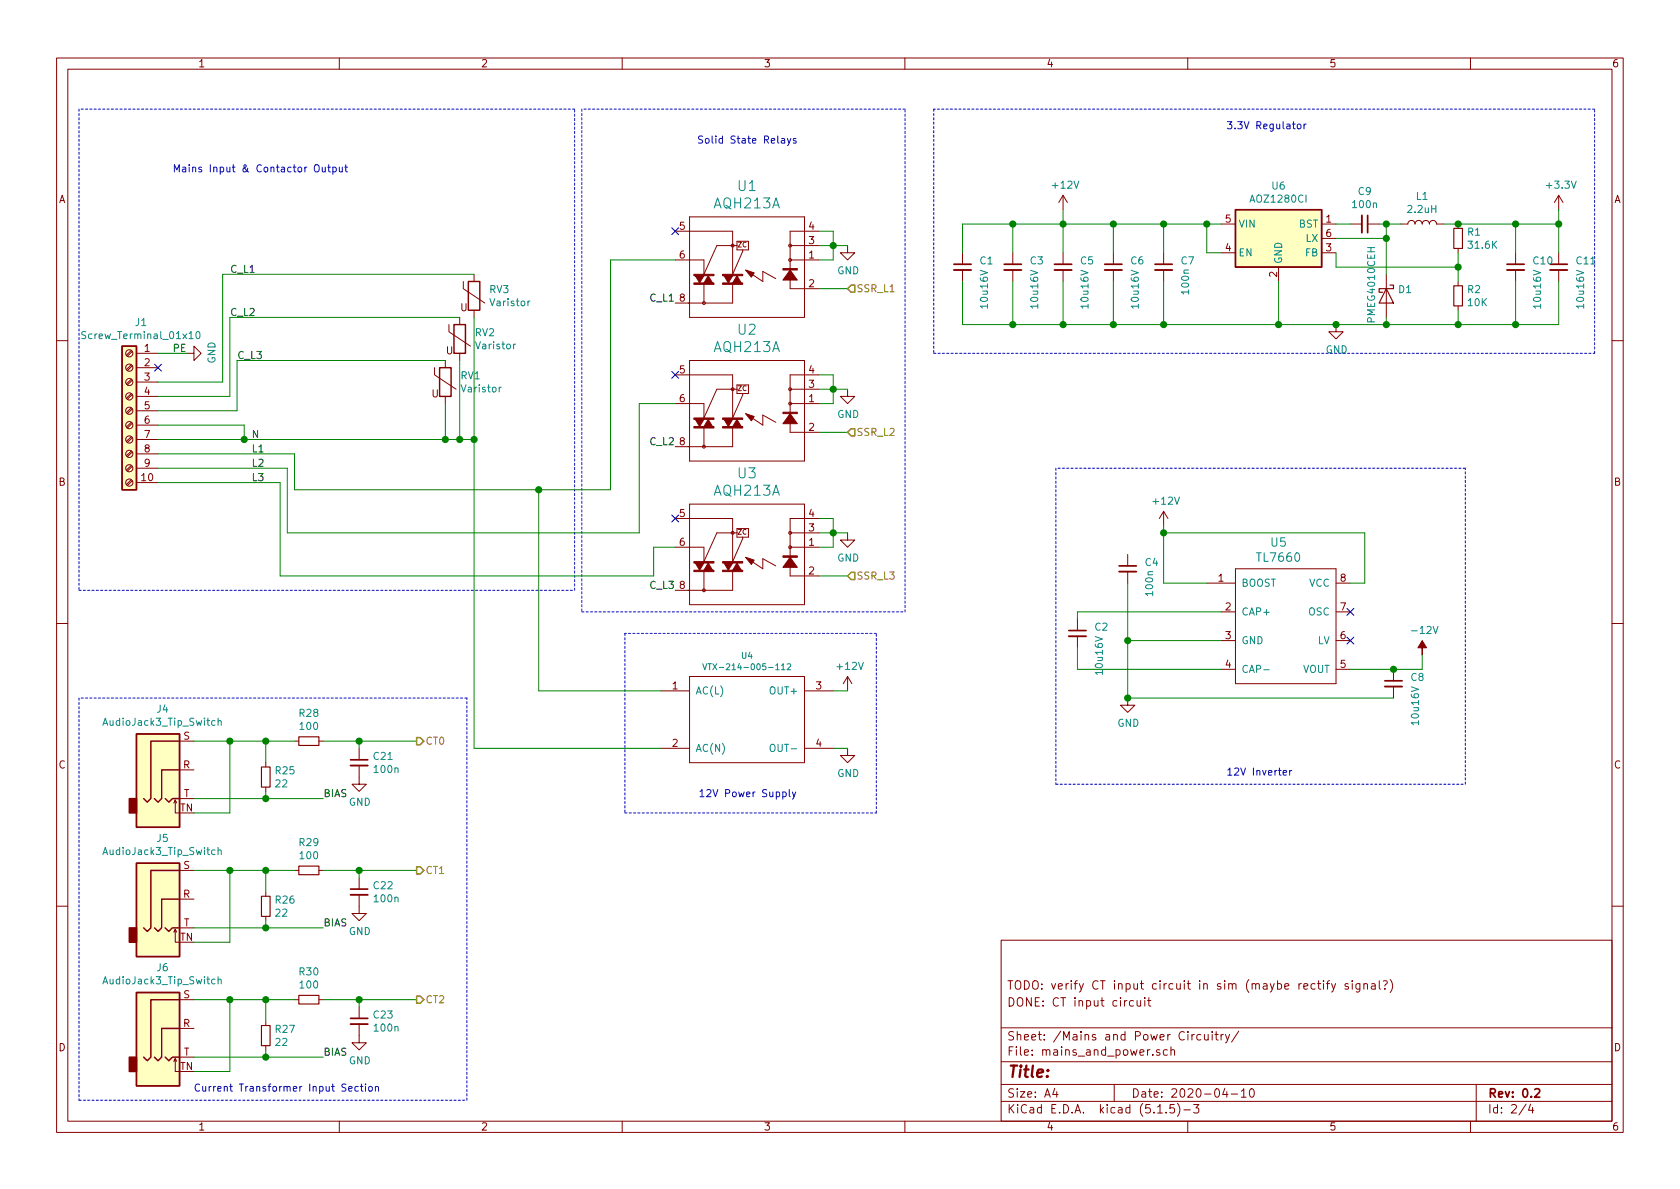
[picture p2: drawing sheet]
EESchema Schematic File Version 4
EELAYER 30 0
EELAYER END
$Descr A4 11693 8268
encoding utf-8
Sheet 2 4
Title ""
Date "2020-04-10"
Rev "0.2"
Comp ""
Comment1 "DONE: CT input circuit"
Comment2 "TODO: verify CT input circuit in sim (maybe rectify signal?)"
Comment3 ""
Comment4 ""
$EndDescr
$Comp
L Device:Varistor RV3
U 1 1
P 3300 2050
F 0 "RV3" H 3403 2096 50  0000 L CNN
F 1 "Varistor" H 3403 2005 50  0000 L CNN
F 2 "" V 3230 2050 50  0001 C CNN
F 3 "~" H 3300 2050 50  0001 C CNN
	1    3300 2050
	1    0    0    -1  
$EndComp
$Comp
L Device:Varistor RV2
U 1 1
P 3200 2350
F 0 "RV2" H 3303 2396 50  0000 L CNN
F 1 "Varistor" H 3303 2305 50  0000 L CNN
F 2 "" V 3130 2350 50  0001 C CNN
F 3 "~" H 3200 2350 50  0001 C CNN
	1    3200 2350
	1    0    0    -1  
$EndComp
$Comp
L Device:Varistor RV1
U 1 1
P 3100 2650
F 0 "RV1" H 3203 2696 50  0000 L CNN
F 1 "Varistor" H 3203 2605 50  0000 L CNN
F 2 "" V 3030 2650 50  0001 C CNN
F 3 "~" H 3100 2650 50  0001 C CNN
	1    3100 2650
	1    0    0    -1  
$EndComp
$Comp
L smartevse:AQH213A U3
U 1 1
P 5200 3800
F 0 "U3" H 5200 3290 70  0000 C CNN
F 1 "AQH213A" H 5200 3411 70  0000 C CNN
F 2 "" H 5200 3800 50  0001 C CNN
F 3 "" H 5200 3800 50  0001 C CNN
	1    5200 3800
	-1   0    0    1   
$EndComp
$Comp
L smartevse:AQH213A U2
U 1 1
P 5200 2800
F 0 "U2" H 5200 2290 70  0000 C CNN
F 1 "AQH213A" H 5200 2411 70  0000 C CNN
F 2 "" H 5200 2800 50  0001 C CNN
F 3 "" H 5200 2800 50  0001 C CNN
	1    5200 2800
	-1   0    0    1   
$EndComp
$Comp
L smartevse:AQH213A U1
U 1 1
P 5200 1800
F 0 "U1" H 5200 1290 70  0000 C CNN
F 1 "AQH213A" H 5200 1411 70  0000 C CNN
F 2 "" H 5200 1800 50  0001 C CNN
F 3 "" H 5200 1800 50  0001 C CNN
	1    5200 1800
	-1   0    0    1   
$EndComp
Wire Wire Line
	5700 1600 5800 1600
Wire Wire Line
	5800 1600 5800 1700
Wire Wire Line
	5800 1800 5700 1800
Wire Wire Line
	5700 1700 5800 1700
Connection ~ 5800 1700
Wire Wire Line
	5800 1700 5800 1800
Wire Wire Line
	5900 1700 5800 1700
$Comp
L power:GND #PWR02
U 1 1
P 5900 1700
F 0 "#PWR02" H 5900 1450 50  0001 C CNN
F 1 "GND" H 5905 1527 50  0000 C CNN
F 2 "" H 5900 1700 50  0001 C CNN
F 3 "" H 5900 1700 50  0001 C CNN
	1    5900 1700
	1    0    0    -1  
$EndComp
Wire Wire Line
	5700 2600 5800 2600
Wire Wire Line
	5800 2600 5800 2700
Wire Wire Line
	5800 2800 5700 2800
Wire Wire Line
	5700 2700 5800 2700
Wire Wire Line
	5700 3600 5800 3600
Wire Wire Line
	5800 3600 5800 3700
Wire Wire Line
	5800 3800 5700 3800
Wire Wire Line
	5700 3700 5800 3700
$Comp
L power:GND #PWR03
U 1 1
P 5900 2700
F 0 "#PWR03" H 5900 2450 50  0001 C CNN
F 1 "GND" H 5905 2527 50  0000 C CNN
F 2 "" H 5900 2700 50  0001 C CNN
F 3 "" H 5900 2700 50  0001 C CNN
	1    5900 2700
	1    0    0    -1  
$EndComp
$Comp
L power:GND #PWR04
U 1 1
P 5900 3700
F 0 "#PWR04" H 5900 3450 50  0001 C CNN
F 1 "GND" H 5905 3527 50  0000 C CNN
F 2 "" H 5900 3700 50  0001 C CNN
F 3 "" H 5900 3700 50  0001 C CNN
	1    5900 3700
	1    0    0    -1  
$EndComp
Wire Wire Line
	5700 3000 5900 3000
Wire Wire Line
	5700 4000 5900 4000
Wire Wire Line
	5700 2000 5900 2000
Wire Wire Line
	4550 4000 4550 3800
Wire Wire Line
	4550 3800 4700 3800
Wire Wire Line
	4450 3700 4450 2800
Wire Wire Line
	4450 2800 4700 2800
Wire Wire Line
	4250 3400 4250 1800
Wire Wire Line
	4250 1800 4700 1800
NoConn ~ 4700 1600
NoConn ~ 4700 2600
NoConn ~ 4700 3600
Text Notes 4850 1000 0    50   ~ 0
Solid State Relays
Text Notes 1200 1200 0    50   ~ 0
Mains Input & Contactor Output\n
$Comp
L smartevse:VTX-214-005-112 U4
U 1 1
P 5200 5000
F 0 "U4" H 5200 5447 42  0000 C CNN
F 1 "VTX-214-005-112" H 5200 5368 42  0000 C CNN
F 2 "" H 5200 5000 50  0001 C CNN
F 3 "" H 5200 5000 50  0001 C CNN
	1    5200 5000
	1    0    0    -1  
$EndComp
Wire Wire Line
	3300 5200 4600 5200
Wire Wire Line
	3750 4800 4600 4800
Connection ~ 3750 3400
Wire Wire Line
	3750 3400 4250 3400
Text Label 4700 2100 2    50   ~ 0
C_L1
Text Label 4700 3100 2    50   ~ 0
C_L2
Text Label 4700 4100 2    50   ~ 0
C_L3
Wire Wire Line
	5900 5200 5800 5200
$Comp
L power:GND #PWR06
U 1 1
P 5900 5200
F 0 "#PWR06" H 5900 4950 50  0001 C CNN
F 1 "GND" H 5905 5027 50  0000 C CNN
F 2 "" H 5900 5200 50  0001 C CNN
F 3 "" H 5900 5200 50  0001 C CNN
	1    5900 5200
	1    0    0    -1  
$EndComp
$Comp
L power:+12V #PWR05
U 1 1
P 5900 4800
F 0 "#PWR05" H 5900 4650 50  0001 C CNN
F 1 "+12V" H 5915 4973 50  0000 C CNN
F 2 "" H 5900 4800 50  0001 C CNN
F 3 "" H 5900 4800 50  0001 C CNN
	1    5900 4800
	1    0    0    -1  
$EndComp
Wire Wire Line
	5900 4800 5800 4800
Text Notes 5550 5550 2    50   ~ 0
12V Power Supply
$Comp
L Device:C_Small C1
U 1 1
P 6700 1850
F 0 "C1" H 6815 1896 50  0000 L CNN
F 1 "10u16V" V 6850 1550 50  0000 L CNN
F 2 "" H 6738 1700 50  0001 C CNN
F 3 "~" H 6700 1850 50  0001 C CNN
	1    6700 1850
	1    0    0    -1  
$EndComp
$Comp
L Device:C_Small C3
U 1 1
P 7050 1850
F 0 "C3" H 7165 1896 50  0000 L CNN
F 1 "10u16V" V 7200 1550 50  0000 L CNN
F 2 "" H 7088 1700 50  0001 C CNN
F 3 "~" H 7050 1850 50  0001 C CNN
	1    7050 1850
	1    0    0    -1  
$EndComp
$Comp
L Device:C_Small C5
U 1 1
P 7400 1850
F 0 "C5" H 7515 1896 50  0000 L CNN
F 1 "10u16V" V 7550 1550 50  0000 L CNN
F 2 "" H 7438 1700 50  0001 C CNN
F 3 "~" H 7400 1850 50  0001 C CNN
	1    7400 1850
	1    0    0    -1  
$EndComp
$Comp
L Device:C_Small C6
U 1 1
P 7750 1850
F 0 "C6" H 7865 1896 50  0000 L CNN
F 1 "10u16V" V 7900 1550 50  0000 L CNN
F 2 "" H 7788 1700 50  0001 C CNN
F 3 "~" H 7750 1850 50  0001 C CNN
	1    7750 1850
	1    0    0    -1  
$EndComp
$Comp
L Device:C_Small C7
U 1 1
P 8100 1850
F 0 "C7" H 8215 1896 50  0000 L CNN
F 1 "100n" V 8250 1650 50  0000 L CNN
F 2 "" H 8138 1700 50  0001 C CNN
F 3 "~" H 8100 1850 50  0001 C CNN
	1    8100 1850
	1    0    0    -1  
$EndComp
Wire Wire Line
	6700 1550 7050 1550
Connection ~ 7750 1550
Wire Wire Line
	7750 1550 8100 1550
Connection ~ 7400 1550
Wire Wire Line
	7400 1550 7750 1550
Connection ~ 7050 1550
Wire Wire Line
	7050 1550 7400 1550
Wire Wire Line
	6700 2250 7050 2250
Wire Wire Line
	7050 2250 7400 2250
Connection ~ 7050 2250
Wire Wire Line
	7400 2250 7750 2250
Connection ~ 7400 2250
Wire Wire Line
	7750 2250 8100 2250
Connection ~ 7750 2250
$Comp
L Regulator_Switching:AOZ1280CI U6
U 1 1
P 8900 1650
F 0 "U6" H 8900 2017 50  0000 C CNN
F 1 "AOZ1280CI" H 8900 1926 50  0000 C CNN
F 2 "Package_TO_SOT_SMD:SOT-23-6" H 9600 1400 50  0001 C CNN
F 3 "http://aosmd.com/res/data_sheets/AOZ1280CI.pdf" H 8650 1400 50  0001 C CNN
	1    8900 1650
	1    0    0    -1  
$EndComp
Wire Wire Line
	8500 1550 8400 1550
Connection ~ 8100 1550
Wire Wire Line
	8500 1750 8400 1750
Wire Wire Line
	8400 1750 8400 1550
Connection ~ 8400 1550
Wire Wire Line
	8400 1550 8100 1550
Wire Wire Line
	8900 1950 8900 2250
Wire Wire Line
	8900 2250 8100 2250
Connection ~ 8100 2250
$Comp
L Device:C_Small C9
U 1 1
P 9500 1550
F 0 "C9" V 9271 1550 50  0000 C CNN
F 1 "100n" V 9362 1550 50  0000 C CNN
F 2 "" H 9500 1550 50  0001 C CNN
F 3 "~" H 9500 1550 50  0001 C CNN
	1    9500 1550
	0    1    1    0   
$EndComp
Wire Wire Line
	9400 1550 9300 1550
Wire Wire Line
	9300 1650 9650 1650
Wire Wire Line
	9650 1650 9650 1550
Wire Wire Line
	9650 1550 9600 1550
Wire Wire Line
	9650 1650 9650 1900
Connection ~ 9650 1650
$Comp
L Diode:PMEG4050EP D1
U 1 1
P 9650 2050
F 0 "D1" V 9604 2129 50  0000 L CNN
F 1 "PMEG4010CEH" H 9300 1950 50  0000 L CNN
F 2 "Diode_SMD:D_SOD-128" H 9650 1875 50  0001 C CNN
F 3 "https://assets.nexperia.com/documents/data-sheet/PMEG4050EP.pdf" H 9650 2050 50  0001 C CNN
	1    9650 2050
	0    1    1    0   
$EndComp
Wire Wire Line
	9650 2200 9650 2250
Wire Wire Line
	9650 2250 9300 2250
Connection ~ 8900 2250
Wire Wire Line
	10150 2250 10150 2150
$Comp
L Device:R_Small R2
U 1 1
P 10150 2050
F 0 "R2" H 10209 2096 50  0000 L CNN
F 1 "10K" H 10209 2005 50  0000 L CNN
F 2 "" H 10150 2050 50  0001 C CNN
F 3 "~" H 10150 2050 50  0001 C CNN
	1    10150 2050
	1    0    0    -1  
$EndComp
$Comp
L Device:R_Small R1
U 1 1
P 10150 1650
F 0 "R1" H 10209 1696 50  0000 L CNN
F 1 "31.6K" H 10209 1605 50  0000 L CNN
F 2 "" H 10150 1650 50  0001 C CNN
F 3 "~" H 10150 1650 50  0001 C CNN
	1    10150 1650
	1    0    0    -1  
$EndComp
Wire Wire Line
	10150 1750 10150 1850
Wire Wire Line
	9650 2250 10150 2250
Connection ~ 9650 2250
$Comp
L Device:L L1
U 1 1
P 9900 1550
F 0 "L1" V 10090 1550 50  0000 C CNN
F 1 "2.2uH" V 9999 1550 50  0000 C CNN
F 2 "" H 9900 1550 50  0001 C CNN
F 3 "~" H 9900 1550 50  0001 C CNN
	1    9900 1550
	0    -1   -1   0   
$EndComp
Wire Wire Line
	9750 1550 9650 1550
Connection ~ 9650 1550
Wire Wire Line
	9300 1750 9300 1850
Wire Wire Line
	9300 1850 10150 1850
Connection ~ 10150 1850
Wire Wire Line
	10150 1850 10150 1950
Wire Wire Line
	10050 1550 10150 1550
Wire Wire Line
	10150 2250 10550 2250
Connection ~ 10150 2250
Wire Wire Line
	10150 1550 10550 1550
Connection ~ 10150 1550
$Comp
L Device:C_Small C10
U 1 1
P 10550 1850
F 0 "C10" H 10665 1896 50  0000 L CNN
F 1 "10u16V" V 10700 1550 50  0000 L CNN
F 2 "" H 10588 1700 50  0001 C CNN
F 3 "~" H 10550 1850 50  0001 C CNN
	1    10550 1850
	1    0    0    -1  
$EndComp
$Comp
L Device:C_Small C11
U 1 1
P 10850 1850
F 0 "C11" H 10965 1896 50  0000 L CNN
F 1 "10u16V" V 11000 1550 50  0000 L CNN
F 2 "" H 10888 1700 50  0001 C CNN
F 3 "~" H 10850 1850 50  0001 C CNN
	1    10850 1850
	1    0    0    -1  
$EndComp
Connection ~ 10550 2250
Wire Wire Line
	10550 2250 10850 2250
Connection ~ 10550 1550
Wire Wire Line
	10550 1550 10850 1550
Wire Wire Line
	10850 1550 10850 1450
Connection ~ 10850 1550
$Comp
L power:+3.3V #PWR012
U 1 1
P 10850 1450
F 0 "#PWR012" H 10850 1300 50  0001 C CNN
F 1 "+3.3V" H 10865 1623 50  0000 C CNN
F 2 "" H 10850 1450 50  0001 C CNN
F 3 "" H 10850 1450 50  0001 C CNN
	1    10850 1450
	1    0    0    -1  
$EndComp
$Comp
L power:+12V #PWR08
U 1 1
P 7400 1450
F 0 "#PWR08" H 7400 1300 50  0001 C CNN
F 1 "+12V" H 7415 1623 50  0000 C CNN
F 2 "" H 7400 1450 50  0001 C CNN
F 3 "" H 7400 1450 50  0001 C CNN
	1    7400 1450
	1    0    0    -1  
$EndComp
Wire Wire Line
	7400 1450 7400 1550
Text Notes 9100 900  2    50   ~ 0
3.3V Regulator
$Comp
L smartevse:TL7660 U5
U 1 1
P 8900 4350
F 0 "U5" H 8900 4936 59  0000 C CNN
F 1 "TL7660" H 8900 4831 59  0000 C CNN
F 2 "" H 8900 4350 50  0001 C CNN
F 3 "" H 8900 4350 50  0001 C CNN
	1    8900 4350
	1    0    0    -1  
$EndComp
Wire Wire Line
	8400 4050 8100 4050
$Comp
L power:+12V #PWR09
U 1 1
P 8100 3650
F 0 "#PWR09" H 8100 3500 50  0001 C CNN
F 1 "+12V" H 8115 3823 50  0000 C CNN
F 2 "" H 8100 3650 50  0001 C CNN
F 3 "" H 8100 3650 50  0001 C CNN
	1    8100 3650
	1    0    0    -1  
$EndComp
Wire Wire Line
	8100 4050 8100 3700
Wire Wire Line
	8100 3700 9500 3700
Wire Wire Line
	9500 3700 9500 4050
Wire Wire Line
	9500 4050 9400 4050
Connection ~ 8100 3700
Wire Wire Line
	8100 3700 8100 3650
$Comp
L Device:C_Small C4
U 1 1
P 7850 3950
F 0 "C4" H 7965 3996 50  0000 L CNN
F 1 "100n" V 8000 3750 50  0000 L CNN
F 2 "" H 7888 3800 50  0001 C CNN
F 3 "~" H 7850 3950 50  0001 C CNN
	1    7850 3950
	1    0    0    -1  
$EndComp
$Comp
L Device:C_Small C2
U 1 1
P 7500 4400
F 0 "C2" H 7615 4446 50  0000 L CNN
F 1 "10u16V" V 7650 4100 50  0000 L CNN
F 2 "" H 7538 4250 50  0001 C CNN
F 3 "~" H 7500 4400 50  0001 C CNN
	1    7500 4400
	1    0    0    -1  
$EndComp
Wire Wire Line
	7500 4250 8500 4250
Wire Wire Line
	7850 4450 8500 4450
$Comp
L Device:C_Small C8
U 1 1
P 9700 4750
F 0 "C8" H 9815 4796 50  0000 L CNN
F 1 "10u16V" V 9850 4450 50  0000 L CNN
F 2 "" H 9738 4600 50  0001 C CNN
F 3 "~" H 9700 4750 50  0001 C CNN
	1    9700 4750
	1    0    0    -1  
$EndComp
Wire Wire Line
	9700 4650 9400 4650
Wire Wire Line
	9700 4850 7850 4850
Wire Wire Line
	7850 4850 7850 4450
Connection ~ 7850 4450
Wire Wire Line
	6700 1550 6700 1750
Wire Wire Line
	6700 1950 6700 2250
Wire Wire Line
	7050 1950 7050 2250
Wire Wire Line
	7050 1550 7050 1750
Wire Wire Line
	7400 1550 7400 1750
Wire Wire Line
	7400 1950 7400 2250
Wire Wire Line
	7750 1550 7750 1750
Wire Wire Line
	7750 1950 7750 2250
Wire Wire Line
	8100 1950 8100 2250
Wire Wire Line
	8100 1550 8100 1750
Wire Wire Line
	10550 1550 10550 1750
Wire Wire Line
	10850 1550 10850 1750
Wire Wire Line
	10850 1950 10850 2250
Wire Wire Line
	10550 1950 10550 2250
Wire Wire Line
	7850 4050 7850 4450
Wire Wire Line
	7500 4500 7500 4650
Wire Wire Line
	7500 4250 7500 4300
$Comp
L power:GND #PWR011
U 1 1
P 9300 2250
F 0 "#PWR011" H 9300 2000 50  0001 C CNN
F 1 "GND" H 9305 2077 50  0000 C CNN
F 2 "" H 9300 2250 50  0001 C CNN
F 3 "" H 9300 2250 50  0001 C CNN
	1    9300 2250
	1    0    0    -1  
$EndComp
Connection ~ 9300 2250
Wire Wire Line
	9300 2250 8900 2250
$Comp
L power:GND #PWR07
U 1 1
P 7850 4850
F 0 "#PWR07" H 7850 4600 50  0001 C CNN
F 1 "GND" H 7855 4677 50  0000 C CNN
F 2 "" H 7850 4850 50  0001 C CNN
F 3 "" H 7850 4850 50  0001 C CNN
	1    7850 4850
	1    0    0    -1  
$EndComp
Connection ~ 7850 4850
Wire Wire Line
	9700 4650 9900 4650
Wire Wire Line
	9900 4650 9900 4550
Connection ~ 9700 4650
$Comp
L power:-12V #PWR010
U 1 1
P 9900 4550
F 0 "#PWR010" H 9900 4650 50  0001 C CNN
F 1 "-12V" H 9915 4723 50  0000 C CNN
F 2 "" H 9900 4550 50  0001 C CNN
F 3 "" H 9900 4550 50  0001 C CNN
	1    9900 4550
	1    0    0    -1  
$EndComp
Wire Wire Line
	7500 4650 8500 4650
NoConn ~ 9400 4250
NoConn ~ 9400 4450
Text Notes 9000 5400 2    50   ~ 0
12V Inverter\n
Wire Wire Line
	3750 3400 3750 4800
$Comp
L Connector:Screw_Terminal_01x10 J1
U 1 1
P 900 2850
F 0 "J1" H 818 3467 50  0000 C CNN
F 1 "Screw_Terminal_01x10" H 818 3376 50  0000 C CNN
F 2 "" H 900 2850 50  0001 C CNN
F 3 "~" H 900 2850 50  0001 C CNN
	1    900  2850
	-1   0    0    -1  
$EndComp
NoConn ~ 1100 2550
Wire Notes Line
	550  750  550  4100
Wire Notes Line
	550  4100 4000 4100
Wire Notes Line
	4000 4100 4000 750 
Wire Notes Line
	4000 750  550  750 
Wire Notes Line
	4050 750  4050 4250
Wire Notes Line
	4050 4250 6300 4250
Wire Notes Line
	6300 4250 6300 750 
Wire Notes Line
	6300 750  4050 750 
Wire Notes Line
	4350 4400 4350 5650
Wire Notes Line
	4350 5650 6100 5650
Wire Notes Line
	6100 5650 6100 4400
Wire Notes Line
	6100 4400 4350 4400
Wire Notes Line
	7350 3250 7350 5450
Wire Notes Line
	7350 5450 10200 5450
Wire Notes Line
	10200 5450 10200 3250
Wire Notes Line
	10200 3250 7350 3250
Wire Notes Line
	6500 750  6500 2450
Wire Notes Line
	6500 2450 11100 2450
Wire Notes Line
	11100 2450 11100 750 
Wire Notes Line
	11100 750  6500 750 
Connection ~ 5800 2700
Wire Wire Line
	5800 2700 5800 2800
Wire Wire Line
	5800 2700 5900 2700
Connection ~ 5800 3700
Wire Wire Line
	5800 3700 5800 3800
Wire Wire Line
	5800 3700 5900 3700
Text HLabel 5900 2000 2    50   Input ~ 0
SSR_L1
Text HLabel 5900 3000 2    50   Input ~ 0
SSR_L2
Text HLabel 5900 4000 2    50   Input ~ 0
SSR_L3
Wire Wire Line
	1100 2650 1550 2650
Wire Wire Line
	1550 2650 1550 1900
Wire Wire Line
	1550 1900 3300 1900
Text Label 1200 2450 0    50   ~ 0
PE
Text Label 1600 1900 0    50   ~ 0
C_L1
Wire Wire Line
	1600 2200 1600 2750
Wire Wire Line
	1600 2750 1100 2750
Wire Wire Line
	1600 2200 3200 2200
Text Label 1600 2200 0    50   ~ 0
C_L2
Wire Wire Line
	1100 2850 1650 2850
Wire Wire Line
	1650 2850 1650 2500
Wire Wire Line
	1650 2500 3100 2500
Text Label 1650 2500 0    50   ~ 0
C_L3
Wire Wire Line
	1100 2950 1700 2950
Text Label 1750 3050 0    50   ~ 0
N
Wire Wire Line
	3300 2200 3300 3050
Wire Wire Line
	1100 3050 1700 3050
Connection ~ 3300 3050
Wire Wire Line
	3300 3050 3300 5200
Wire Wire Line
	3200 2500 3200 3050
Connection ~ 3200 3050
Wire Wire Line
	3200 3050 3300 3050
Wire Wire Line
	3100 2800 3100 3050
Connection ~ 3100 3050
Wire Wire Line
	3100 3050 3200 3050
Wire Wire Line
	1700 2950 1700 3050
Connection ~ 1700 3050
Wire Wire Line
	1700 3050 3100 3050
Wire Wire Line
	1100 3150 2050 3150
Wire Wire Line
	2050 3150 2050 3400
Wire Wire Line
	2050 3400 3750 3400
Text Label 1750 3150 0    50   ~ 0
L1
Wire Wire Line
	1100 3250 2000 3250
Wire Wire Line
	2000 3250 2000 3700
Wire Wire Line
	2000 3700 4450 3700
Text Label 1750 3250 0    50   ~ 0
L2
Wire Wire Line
	1100 3350 1950 3350
Wire Wire Line
	1950 3350 1950 4000
Wire Wire Line
	1950 4000 4550 4000
Text Label 1750 3350 0    50   ~ 0
L3
$Comp
L power:GND #PWR01
U 1 1
P 1300 2450
F 0 "#PWR01" H 1300 2200 50  0001 C CNN
F 1 "GND" H 1305 2277 50  0000 C CNN
F 2 "" H 1300 2450 50  0001 C CNN
F 3 "" H 1300 2450 50  0001 C CNN
	1    1300 2450
	0    -1   -1   0   
$EndComp
Wire Wire Line
	1100 2450 1300 2450
Text HLabel 2900 5150 2    50   Output ~ 0
CT0
Connection ~ 2500 5150
Wire Wire Line
	2500 5150 2900 5150
$Comp
L power:GND #PWR032
U 1 1
P 2500 5400
F 0 "#PWR032" H 2500 5150 50  0001 C CNN
F 1 "GND" H 2505 5227 50  0000 C CNN
F 2 "" H 2500 5400 50  0001 C CNN
F 3 "" H 2500 5400 50  0001 C CNN
	1    2500 5400
	1    0    0    -1  
$EndComp
Wire Wire Line
	2500 5200 2500 5150
$Comp
L Device:C_Small C21
U 1 1
P 2500 5300
F 0 "C21" H 2592 5346 50  0000 L CNN
F 1 "100n" H 2592 5255 50  0000 L CNN
F 2 "" H 2500 5300 50  0001 C CNN
F 3 "~" H 2500 5300 50  0001 C CNN
	1    2500 5300
	1    0    0    -1  
$EndComp
Wire Wire Line
	2250 5150 2500 5150
Text Label 2250 5550 0    50   ~ 0
BIAS
Connection ~ 1850 5550
Wire Wire Line
	1850 5550 2250 5550
Wire Wire Line
	1850 5550 1850 5500
Wire Wire Line
	1350 5550 1850 5550
Wire Wire Line
	1600 5150 1850 5150
Connection ~ 1600 5150
Wire Wire Line
	1600 5650 1600 5150
Wire Wire Line
	1350 5650 1600 5650
Wire Wire Line
	1850 5150 2050 5150
Connection ~ 1850 5150
Wire Wire Line
	1850 5300 1850 5150
Wire Wire Line
	1350 5150 1600 5150
$Comp
L Device:R_Small R28
U 1 1
P 2150 5150
F 0 "R28" V 1954 5150 50  0000 C CNN
F 1 "100" V 2045 5150 50  0000 C CNN
F 2 "" H 2150 5150 50  0001 C CNN
F 3 "~" H 2150 5150 50  0001 C CNN
	1    2150 5150
	0    1    1    0   
$EndComp
$Comp
L Device:R_Small R25
U 1 1
P 1850 5400
F 0 "R25" H 1909 5446 50  0000 L CNN
F 1 "22" H 1909 5355 50  0000 L CNN
F 2 "" H 1850 5400 50  0001 C CNN
F 3 "~" H 1850 5400 50  0001 C CNN
	1    1850 5400
	1    0    0    -1  
$EndComp
$Comp
L smartevse:AudioJack3_Tip_Switch J4
U 1 1
P 1150 5350
F 0 "J4" H 1132 5775 50  0000 C CNN
F 1 "AudioJack3_Tip_Switch" H 1132 5684 50  0000 C CNN
F 2 "" H 1150 5350 50  0001 C CNN
F 3 "~" H 1150 5350 50  0001 C CNN
	1    1150 5350
	1    0    0    -1  
$EndComp
Text HLabel 2900 6050 2    50   Output ~ 0
CT1
Connection ~ 2500 6050
Wire Wire Line
	2500 6050 2900 6050
$Comp
L power:GND #PWR033
U 1 1
P 2500 6300
F 0 "#PWR033" H 2500 6050 50  0001 C CNN
F 1 "GND" H 2505 6127 50  0000 C CNN
F 2 "" H 2500 6300 50  0001 C CNN
F 3 "" H 2500 6300 50  0001 C CNN
	1    2500 6300
	1    0    0    -1  
$EndComp
Wire Wire Line
	2500 6100 2500 6050
$Comp
L Device:C_Small C22
U 1 1
P 2500 6200
F 0 "C22" H 2592 6246 50  0000 L CNN
F 1 "100n" H 2592 6155 50  0000 L CNN
F 2 "" H 2500 6200 50  0001 C CNN
F 3 "~" H 2500 6200 50  0001 C CNN
	1    2500 6200
	1    0    0    -1  
$EndComp
Wire Wire Line
	2250 6050 2500 6050
Text Label 2250 6450 0    50   ~ 0
BIAS
Connection ~ 1850 6450
Wire Wire Line
	1850 6450 2250 6450
Wire Wire Line
	1850 6450 1850 6400
Wire Wire Line
	1350 6450 1850 6450
Wire Wire Line
	1600 6050 1850 6050
Connection ~ 1600 6050
Wire Wire Line
	1600 6550 1600 6050
Wire Wire Line
	1350 6550 1600 6550
Wire Wire Line
	1850 6050 2050 6050
Connection ~ 1850 6050
Wire Wire Line
	1850 6200 1850 6050
Wire Wire Line
	1350 6050 1600 6050
$Comp
L Device:R_Small R29
U 1 1
P 2150 6050
F 0 "R29" V 1954 6050 50  0000 C CNN
F 1 "100" V 2045 6050 50  0000 C CNN
F 2 "" H 2150 6050 50  0001 C CNN
F 3 "~" H 2150 6050 50  0001 C CNN
	1    2150 6050
	0    1    1    0   
$EndComp
$Comp
L Device:R_Small R26
U 1 1
P 1850 6300
F 0 "R26" H 1909 6346 50  0000 L CNN
F 1 "22" H 1909 6255 50  0000 L CNN
F 2 "" H 1850 6300 50  0001 C CNN
F 3 "~" H 1850 6300 50  0001 C CNN
	1    1850 6300
	1    0    0    -1  
$EndComp
$Comp
L smartevse:AudioJack3_Tip_Switch J5
U 1 1
P 1150 6250
F 0 "J5" H 1132 6675 50  0000 C CNN
F 1 "AudioJack3_Tip_Switch" H 1132 6584 50  0000 C CNN
F 2 "" H 1150 6250 50  0001 C CNN
F 3 "~" H 1150 6250 50  0001 C CNN
	1    1150 6250
	1    0    0    -1  
$EndComp
Text HLabel 2900 6950 2    50   Output ~ 0
CT2
Connection ~ 2500 6950
Wire Wire Line
	2500 6950 2900 6950
$Comp
L power:GND #PWR034
U 1 1
P 2500 7200
F 0 "#PWR034" H 2500 6950 50  0001 C CNN
F 1 "GND" H 2505 7027 50  0000 C CNN
F 2 "" H 2500 7200 50  0001 C CNN
F 3 "" H 2500 7200 50  0001 C CNN
	1    2500 7200
	1    0    0    -1  
$EndComp
Wire Wire Line
	2500 7000 2500 6950
$Comp
L Device:C_Small C23
U 1 1
P 2500 7100
F 0 "C23" H 2592 7146 50  0000 L CNN
F 1 "100n" H 2592 7055 50  0000 L CNN
F 2 "" H 2500 7100 50  0001 C CNN
F 3 "~" H 2500 7100 50  0001 C CNN
	1    2500 7100
	1    0    0    -1  
$EndComp
Wire Wire Line
	2250 6950 2500 6950
Text Label 2250 7350 0    50   ~ 0
BIAS
Connection ~ 1850 7350
Wire Wire Line
	1850 7350 2250 7350
Wire Wire Line
	1850 7350 1850 7300
Wire Wire Line
	1350 7350 1850 7350
Wire Wire Line
	1600 6950 1850 6950
Connection ~ 1600 6950
Wire Wire Line
	1600 7450 1600 6950
Wire Wire Line
	1350 7450 1600 7450
Wire Wire Line
	1850 6950 2050 6950
Connection ~ 1850 6950
Wire Wire Line
	1850 7100 1850 6950
Wire Wire Line
	1350 6950 1600 6950
$Comp
L Device:R_Small R30
U 1 1
P 2150 6950
F 0 "R30" V 1954 6950 50  0000 C CNN
F 1 "100" V 2045 6950 50  0000 C CNN
F 2 "" H 2150 6950 50  0001 C CNN
F 3 "~" H 2150 6950 50  0001 C CNN
	1    2150 6950
	0    1    1    0   
$EndComp
$Comp
L Device:R_Small R27
U 1 1
P 1850 7200
F 0 "R27" H 1909 7246 50  0000 L CNN
F 1 "22" H 1909 7155 50  0000 L CNN
F 2 "" H 1850 7200 50  0001 C CNN
F 3 "~" H 1850 7200 50  0001 C CNN
	1    1850 7200
	1    0    0    -1  
$EndComp
$Comp
L smartevse:AudioJack3_Tip_Switch J6
U 1 1
P 1150 7150
F 0 "J6" H 1132 7575 50  0000 C CNN
F 1 "AudioJack3_Tip_Switch" H 1132 7484 50  0000 C CNN
F 2 "" H 1150 7150 50  0001 C CNN
F 3 "~" H 1150 7150 50  0001 C CNN
	1    1150 7150
	1    0    0    -1  
$EndComp
Wire Notes Line
	550  4850 550  7650
Wire Notes Line
	550  7650 3250 7650
Wire Notes Line
	3250 7650 3250 4850
Wire Notes Line
	3250 4850 550  4850
Text Notes 2650 7600 2    50   ~ 0
Current Transformer Input Section\n
$EndSCHEMATC
